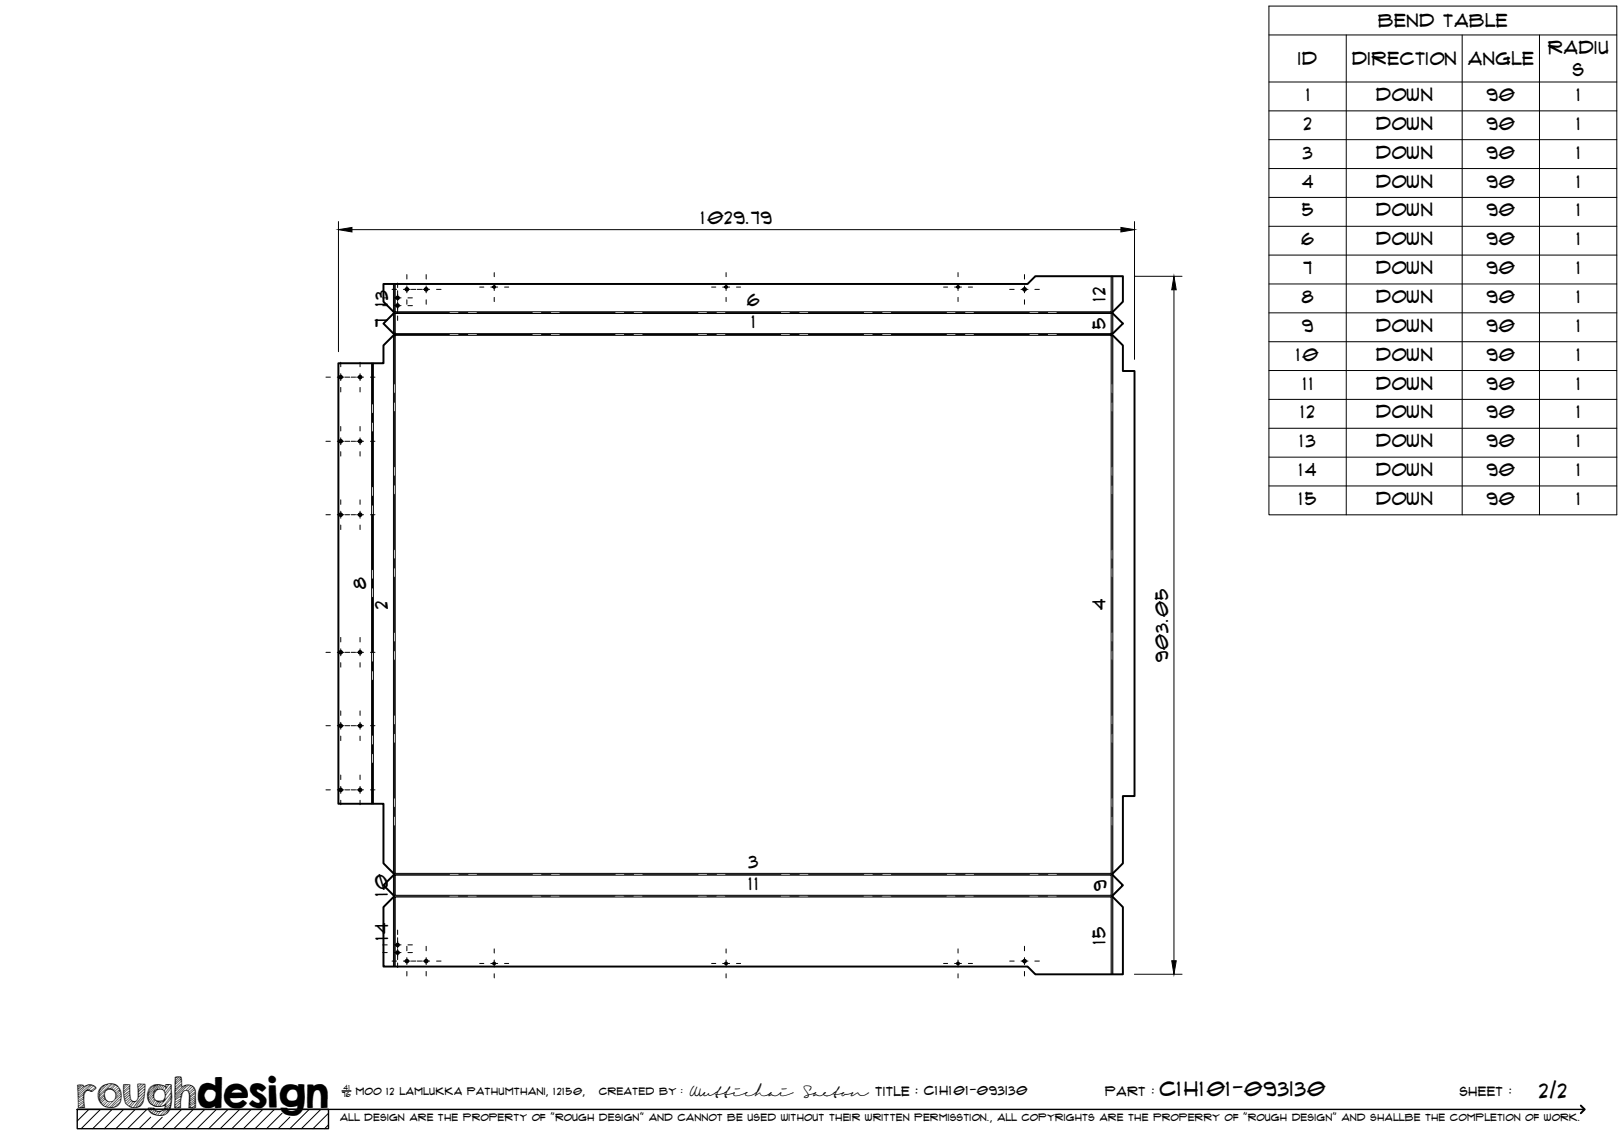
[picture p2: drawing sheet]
<svg xmlns="http://www.w3.org/2000/svg" width="420mm" height="297mm" viewBox="0 0 420 297" stroke-linecap="round" stroke-linejoin="round" font-family="sans-serif">
<!-- layer: Visible -->
<g fill="none" stroke="#000" stroke-width=".51">
<path d="M101.9 80.8l-2.7-2.7v-4.6h166.7l2-2h22.6v6.6l-2.7 2.7M101.9 80.7v.3l-2.7 2.7 2.6 2.6h.5v.5h-.5l-2.6 2.6v4.6h-11.7v114h11.7v15.4l2.8 2.8-2.8 2.9 2.7 2.6M287.8 80.7v.3l2.7 2.7-2.6 2.6h-.4v.5h.4l2.6 2.6v6.6h3v110h-3v17.4l-2.7 2.8 2.7 2.9-2.7 2.6M287.8 231.7v.3l2.7 2.7v17.4h-22.6l-2-2h-166.7v-15.4l2.7-2.7v-.3"/>
<circle cx="102.9" cy="77.1" r=".35"/>
<circle cx="102.9" cy="79.1" r=".35"/>
<circle cx="105.3" cy="74.9" r=".35"/>
<circle cx="110.3" cy="74.9" r=".35"/>
<circle cx="127.9" cy="74.2" r=".24"/>
<circle cx="187.9" cy="74.2" r=".24"/>
<circle cx="247.9" cy="74.2" r=".24"/>
<circle cx="265.1" cy="74.9" r=".35"/>
<circle cx="88.1" cy="97.6" r=".35"/>
<circle cx="93.2" cy="97.6" r=".35"/>
<circle cx="88.1" cy="114.2" r=".35"/>
<circle cx="93.2" cy="114.2" r=".35"/>
<circle cx="88.1" cy="133.2" r=".35"/>
<circle cx="93.2" cy="133.2" r=".35"/>
<circle cx="88.1" cy="168.8" r=".35"/>
<circle cx="93.2" cy="168.8" r=".35"/>
<circle cx="88.1" cy="187.8" r=".35"/>
<circle cx="93.2" cy="187.8" r=".35"/>
<circle cx="88.1" cy="204.4" r=".35"/>
<circle cx="93.2" cy="204.4" r=".35"/>
<circle cx="102.9" cy="246.5" r=".35"/>
<circle cx="102.9" cy="244.5" r=".35"/>
<circle cx="105.3" cy="248.7" r=".35"/>
<circle cx="110.3" cy="248.7" r=".35"/>
<circle cx="127.9" cy="249.3" r=".24"/>
<circle cx="187.9" cy="249.3" r=".24"/>
<circle cx="247.9" cy="249.3" r=".24"/>
<circle cx="265.1" cy="248.7" r=".35"/>
</g>
<!-- layer: Visible Narrow -->
<g fill="none" stroke="#000" stroke-width=".26">
<path d="M101.8 73.5v7.2M287.5 71.5v9.2h-185.2v-7.2M287.9 71.5v9.2M96.1 94v114M96.6 94v114M101.8 81.1v5.2M101.8 86.8v139.2M102.3 86.8h185.2v139.2h-185.2zM102.3 81.1h185.2v5.2h-185.2zM287.9 81.1v5.2M287.9 86.8v139.2M101.8 226.5v5.1"/>
<path d="M101.8 232.1v18M102.3 226.4h185.2v5.3h-185.2zM287.9 226.5v5.1M287.9 232.1v20M102.3 250.1v-18h185.2v20"/>
</g>
<!-- layer: Bend Center -->
<g fill="none" stroke="#000" stroke-width=".26">
<path d="M102 73.5v12.8M287.7 71.5v14.8M96.4 94v10.5M102 80.9h14.3M102 86.8v12.5M102.3 86.6h14M118.7 80.9h2.3M118.7 86.6h2.3M123.4 80.9h14.3M123.4 86.6h14.3M140.1 80.9h2.4M140.1 86.6h2.4"/>
<path d="M144.8 80.9h14.3M144.8 86.6h14.3M161.5 80.9h2.4M161.5 86.6h2.4M166.3 80.9h14.3M166.3 86.6h14.3M182.9 80.9h2.4M182.9 86.6h2.4M187.7 80.9h14.3M187.7 86.6h14.3M204.4 80.9h2.4M204.4 86.6h2.4"/>
<path d="M209.1 80.9h14.3M209.1 86.6h14.3M225.8 80.9h2.4M225.8 86.6h2.4M230.6 80.9h14.3M230.6 86.6h14.3M247.2 80.9h2.4M247.2 86.6h2.4M252 80.9h14.3M252 86.6h14.3M268.7 80.9h2.4M268.7 86.6h2.4"/>
<path d="M273.5 80.9h14.3M273.5 86.6h14M287.7 86.8v12.5M96.4 106.9v2.4M96.4 111.7v14.3M102 101.7v2.4M102 106.5v14.3M287.7 101.7v2.4M287.7 106.5v14.3M96.4 128.4v2.3M96.4 133.1v14.3M102 123.2v2.3"/>
<path d="M102 127.9v14.3M287.7 123.2v2.3M287.7 127.9v14.3M96.4 149.8v2.4M96.4 154.5v14.4M102 144.6v2.4M102 149.3v14.3M287.7 144.6v2.4M287.7 149.4v14.2M96.4 171.2v2.4M96.4 176v14.3M102 166v2.4"/>
<path d="M102 170.8v14.3M287.7 166v2.4M287.7 170.8v14.3M96.4 192.7v2.3M96.4 197.4v10.6M102 187.5v2.3M102 192.2v14.3M287.7 187.5v2.4M287.7 192.2v14.3M102 213.6v36.5M102 208.9v2.4M287.7 213.7v18.2"/>
<path d="M287.7 208.9v2.4M102 231.9h14.2M102 226.2h14.3M118.6 231.9h2.4M118.7 226.2h2.4M123.4 231.9h14.3M123.5 226.2h14.3M140 231.9h2.4M140.1 226.2h2.4M144.8 231.9h14.3M144.9 226.2h14.3M161.5 231.9h2.4"/>
<path d="M161.6 226.2h2.3M166.2 231.9h14.3M166.3 226.2h14.3M182.9 231.9h2.4M183 226.2h2.4M187.7 231.9h14.3M187.7 226.2h14.3M204.3 231.9h2.4M204.4 226.2h2.4M209.1 231.9h14.3M209.2 226.2h14.3M225.8 231.9h2.4"/>
<path d="M225.8 226.2h2.4M230.5 231.9h14.3M230.6 226.2h14.3M247.2 231.9h2.4M247.3 226.2h2.4M252 231.9h14.3M252.1 226.2h14.2M268.6 231.9h2.4M268.7 226.2h2.4M273.4 231.9h14.3M273.5 226.2h14.3M287.7 231.9v20.2"/>
</g>
<!-- layer: TitleBlock -->
<path d="M20 287h65v5h-65zM20 287h390M88.5 282.3h2.3" fill="none" stroke="#000" stroke-width=".36"/>
<path d="M409 286.1l1 .9-1 1" fill="none" stroke="#000" stroke-width=".51"/>
<g fill="none" stroke="#000" stroke-width=".26">
<path d="M23 287l-3 3.1M26 287l-5 5M29 287l-5 5M32 287l-5 5M35 287l-5 5M38 287l-5 5M39 289.1l-3 2.9M42 289.1l-3 2.9M47 287l-5 5M50 287l-5 5M53 287l-5 5M56 287l-5 5"/>
<path d="M59 287l-5 5M62 287l-5 5M65 287l-5 5M68 287l-5 5M71 287l-5 5M73 288l-4 4M75 289.1l-3 2.9M80 287l-5 5M83 287l-5 5M85 288l-4 4M85 291l-1 1"/>
</g>
<!-- layer: Smart Centers -->
<g fill="none" stroke="#000" stroke-width=".26">
<path d="M99 79.1h1.2M99 77.1h1.2M101.4 74.9h1.2M102 79.1h1.8M102 77.1h1.8M102.9 73.2v1.2M102.9 75.2v2.8M102.9 78.2v2.7M104.4 74.9h1.8M105.3 71v1.2M105.3 74v1.8M105.3 77.6v1.1"/>
<path d="M105.5 79.1h1.2M105.5 77.1h1.2M106.4 74.9h1.2M107.9 74.9h1.2M109.4 74.9h1.7M110.3 71v1.2M110.3 74v1.8M110.3 77.6v1.1M112.9 74.9h1.2M124.1 74.3h1.1M127 74.3h1.8M127.9 70.5v1.1"/>
<path d="M127.9 73.4v1.8M127.9 76.9v1.1M130.5 74.3h1.1M184.1 74.3h1.1M187 74.3h1.8M187.9 70.5v1.1M187.9 73.4v1.8M187.9 76.9v1.1M190.5 74.3h1.1M244.1 74.3h1.1M247 74.3h1.8M247.9 70.5v1.1"/>
<path d="M247.9 73.4v1.8M247.9 76.9v1.1M250.5 74.3h1.1M261.2 74.9h1.2M264.2 74.9h1.8M265 71v1.2M265 74v1.8M265 77.6v1.1M267.7 74.9h1.2M84.3 97.6h1.2M87.3 97.6h1.7M88.2 93.7v1.2"/>
<path d="M88.2 96.7v1.8M89.3 97.6h1.2M90.8 97.6h1.2M92.3 97.6h1.7M93.2 93.7v1.2M93.2 96.7v1.8M95.8 97.6h1.2M102.9 81.8v1.1M84.3 114.2h1.2M87.3 114.2h1.7M88.2 100.3v1.1M88.2 110.3v1.2"/>
<path d="M88.2 113.3v1.8M88.2 116.9v1.1M89.3 114.2h1.2M90.8 114.2h1.2M92.3 114.2h1.7M93.2 100.3v1.1M93.2 110.3v1.2M93.2 113.3v1.8M93.2 116.9v1.1M95.8 114.2h1.2M84.3 133.2h1.2M87.3 133.2h1.7"/>
<path d="M88.2 129.3v1.2M88.2 132.3v1.8M88.2 135.9v1.1M89.3 133.2h1.2M90.8 133.2h1.2M92.3 133.2h1.7M93.2 129.3v1.2M93.2 132.3v1.8M93.2 135.9v1.1M95.8 133.2h1.2M84.3 168.8h1.2M87.3 168.8h1.7"/>
<path d="M88.2 164.9v1.2M88.2 167.9v1.8M88.2 171.5v1.1M89.3 168.8h1.2M90.8 168.8h1.2M92.3 168.8h1.7M93.2 164.9v1.2M93.2 167.9v1.8M93.2 171.5v1.1M95.8 168.8h1.2M84.3 187.8h1.2M87.3 187.8h1.7"/>
<path d="M88.2 183.9v1.2M88.2 186.9v1.8M88.2 190.5v1.1M89.3 187.8h1.2M90.8 187.8h1.2M92.3 187.8h1.7M93.2 183.9v1.2M93.2 186.9v1.8M93.2 190.5v1.1M95.8 187.8h1.2M84.3 204.4h1.2M87.3 204.4h1.7"/>
<path d="M88.2 200.5v1.2M88.2 203.5v1.8M88.2 207.1v1.1M89.3 204.4h1.2M90.8 204.4h1.2M92.3 204.4h1.7M93.2 200.5v1.2M93.2 203.5v1.8M93.2 207.1v1.1M95.8 204.4h1.2M99 246.5h1.2M99 244.5h1.2"/>
<path d="M101.4 248.7h1.2M102 246.5h1.8M102 244.5h1.8M102.9 240.7v1.1M102.9 242.6v2.8M102.9 245.6v2.7M102.9 249.2v1.1M104.4 248.7h1.8M105.3 244.8v1.2M105.3 247.8v1.8M105.3 251.4v1.1M105.5 246.5h1.2"/>
<path d="M105.5 244.5h1.2M106.4 248.7h1.2M107.9 248.7h1.2M109.4 248.7h1.7M110.3 244.8v1.2M110.3 247.8v1.8M110.3 251.4v1.1M112.9 248.7h1.2M124.1 249.3h1.1M127 249.3h1.8M127.9 245.5v1.1M127.9 248.4v1.8"/>
<path d="M127.9 252v1M130.5 249.3h1.1M184.1 249.3h1.1M187 249.3h1.8M187.9 245.5v1.1M187.9 248.4v1.8M187.9 252v1M190.5 249.3h1.1M244.1 249.3h1.1M247 249.3h1.8M247.9 245.5v1.1M247.9 248.4v1.8"/>
<path d="M247.9 252v1M250.5 249.3h1.1M261.2 248.7h1.2M264.2 248.7h1.8M265 244.8v1.2M265 247.8v1.8M265 251.4v1.1M267.7 248.7h1.2"/>
</g>
<!-- layer: Bend Tables -->
<g fill="none" stroke="#000" stroke-width=".26">
<path d="M328.3 1.6h90v131.6h-90zM328.3 9h90M348.3 9v124.2M378.3 9v124.2M398.3 9v124.2M328.3 21.2h90M328.3 28.7h90M328.3 36.1h90M328.3 43.6h90M328.3 51.1h90M328.3 58.6h90M328.3 66h90"/>
<path d="M328.3 73.5h90M328.3 80.9h90M328.3 88.4h90M328.3 95.9h90M328.3 103.3h90M328.3 110.8h90M328.3 118.3h90M328.3 125.7h90"/>
</g>
<!-- layer: FD_Dimensions -->
<path d="M87.6 57.3v33.7M91.1 59.4h198.9M293.5 57.3v35.7M293.5 71.5h12.3M303.7 75v173.6M293.5 252.1h12.3" fill="none" stroke="#000" stroke-width=".26"/>
<path d="M87.6 59.4l3.5-.5v1.1zM290 58.9l3.5 .5-3.5 .6zM303.7 71.5l.6 3.5h-1.2zM303.1 248.6h1.2l-.6 3.5z" fill="#000" stroke="#000" stroke-width=".26"/>
<text font-size="9.7" x="19.9" y="286.8">roughdesign</text>
<g font-size="5.3">
<text x="300.1" y="283.6">C1H101-093I30</text>
<text x="398.2" y="284">2/2</text>
</g>
<g font-size="4.6">
<text x="356.6" y="7">Bend Table</text>
<text x="335.9" y="16.9">ID</text>
<text x="349.8" y="16.8">Direction</text>
<text x="379.8" y="16.9">Angle</text>
<text x="400.5" y="13.9">Radiu</text>
<text x="406.9" y="19.8">s</text>
<text x="338" y="26.1">1</text>
<text x="356" y="26.1">Down</text>
<text x="384.6" y="26.1">90</text>
<text x="408" y="26.1">1</text>
<text x="337.3" y="33.6">2</text>
<text x="356" y="33.6">Down</text>
<text x="384.6" y="33.6">90</text>
<text x="408" y="33.6">1</text>
<text x="337.1" y="41">3</text>
<text x="356" y="41.1">Down</text>
<text x="384.6" y="41">90</text>
<text x="408" y="41">1</text>
<text x="336.9" y="48.5">4</text>
<text x="356" y="48.5">Down</text>
<text x="384.6" y="48.5">90</text>
<text x="408" y="48.5">1</text>
<text x="181.4" y="57.9">1029.79</text>
<text x="336.9" y="56">5</text>
<text x="356" y="56">Down</text>
<text x="384.6" y="56">90</text>
<text x="408" y="56">1</text>
<text x="336.7" y="63.4">6</text>
<text x="356" y="63.5">Down</text>
<text x="384.6" y="63.4">90</text>
<text x="408" y="63.4">1</text>
<text x="337.2" y="70.9">7</text>
<text x="356" y="70.9">Down</text>
<text x="384.6" y="70.9">90</text>
<text x="408" y="70.9">1</text>
<text x="286" y="78" transform="rotate(-90 286 78)">12</text>
<text x="100.3" y="79.2" transform="rotate(-90 100.3 79.2)">13</text>
<text x="193.3" y="79.2">6</text>
<text x="336.8" y="78.4">8</text>
<text x="356" y="78.4">Down</text>
<text x="384.6" y="78.4">90</text>
<text x="408" y="78.4">1</text>
<text x="100.4" y="84.7" transform="rotate(-90 100.4 84.7)">7</text>
<text x="194.5" y="84.9">1</text>
<text x="286" y="85" transform="rotate(-90 286 85)">5</text>
<text x="336.9" y="85.8">9</text>
<text x="356" y="85.9">Down</text>
<text x="384.6" y="85.8">90</text>
<text x="408" y="85.8">1</text>
<text x="335.4" y="93.3">10</text>
<text x="356" y="93.3">Down</text>
<text x="384.6" y="93.3">90</text>
<text x="408" y="93.3">1</text>
<text x="337.2" y="100.8">11</text>
<text x="356" y="100.8">Down</text>
<text x="384.6" y="100.8">90</text>
<text x="408" y="100.8">1</text>
<text x="336.5" y="108.3">12</text>
<text x="356" y="108.3">Down</text>
<text x="384.6" y="108.3">90</text>
<text x="408" y="108.3">1</text>
<text x="336.3" y="115.7">13</text>
<text x="356" y="115.7">Down</text>
<text x="384.6" y="115.7">90</text>
<text x="408" y="115.7">1</text>
<text x="336.1" y="123.2">14</text>
<text x="356" y="123.2">Down</text>
<text x="384.6" y="123.2">90</text>
<text x="408" y="123.2">1</text>
<text x="336.1" y="130.6">15</text>
<text x="356" y="130.7">Down</text>
<text x="384.6" y="130.6">90</text>
<text x="408" y="130.6">1</text>
<text x="94.7" y="152.5" transform="rotate(-90 94.7 152.5)">8</text>
<text x="100.3" y="157.5" transform="rotate(-90 100.3 157.5)">2</text>
<text x="286" y="157.9" transform="rotate(-90 286 157.9)">4</text>
<text x="302.2" y="171.3" transform="rotate(-90 302.2 171.3)">903.05</text>
<text x="193.7" y="224.5">3</text>
<text x="100.4" y="231.9" transform="rotate(-90 100.4 231.9)">10</text>
<text x="193.7" y="230.2">11</text>
<text x="286.2" y="230.4" transform="rotate(-90 286.2 230.4)">9</text>
<text x="100.4" y="243.2" transform="rotate(-90 100.4 243.2)">14</text>
<text x="286" y="244.2" transform="rotate(-90 286 244.2)">15</text>
</g>
<g font-size="3.4">
<text x="178.3" y="283.5">Wuttichai</text>
<text x="208.1" y="283.5">Saeton title : C1H101-093I30</text>
</g>
<g font-size="3.3">
<text x="286" y="283.5">Part :</text>
<text x="377.7" y="283.5">sheet :</text>
</g>
<g font-size="2.7">
<text x="92.1" y="283.3">moo 12 Lamlukka pathumthani, 12150,</text>
<text x="155" y="283.3">created by :</text>
</g>
<text font-size="2.6" x="88" y="290.1">all design are the property of &quot;rough design&quot; and cannot be used without their written permisstion., all copyrights are the properry of &quot;rough design&quot; and shallbe the completion of work.</text>
<g font-size="1.9">
<text x="88.5" y="283.9">76</text>
<text x="88.9" y="282.1">41</text>
</g>
</svg>
